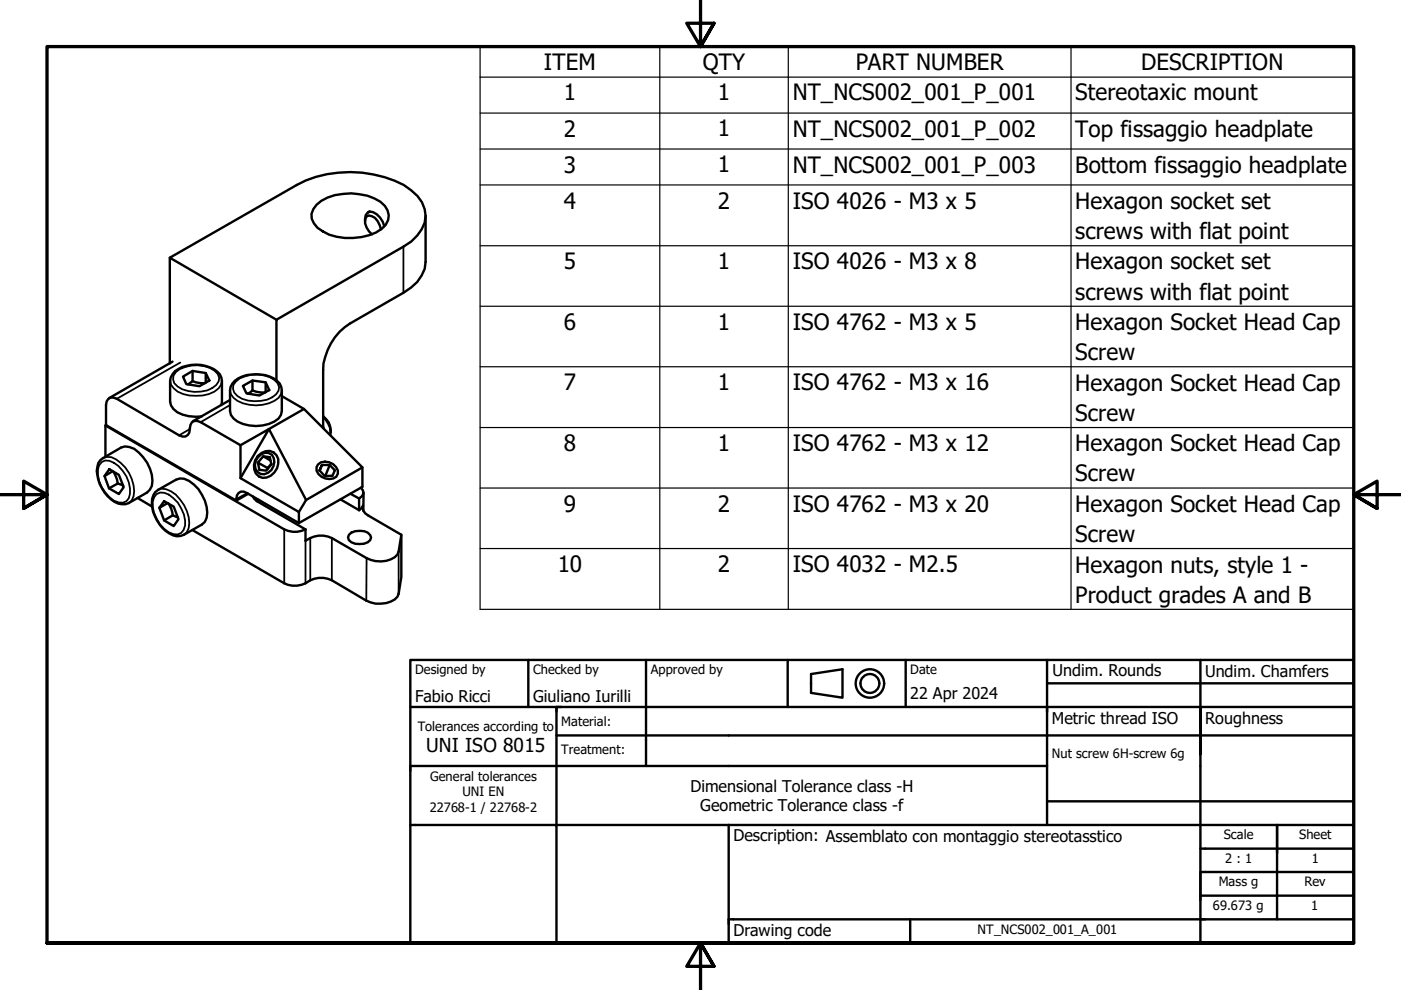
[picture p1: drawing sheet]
<svg xmlns="http://www.w3.org/2000/svg" width="297mm" height="210mm" viewBox="0 0 297 210" stroke-linecap="round" stroke-linejoin="round" font-family="sans-serif">
<!-- layer: Visible (ISO) -->
<g fill="none" stroke="#000" stroke-width=".51">
<path d="M36 54.6v22.5M67.1 43.4a10.8 10.8 0 0 1 9.1-2.2 8.7 8.7 0 0 1 5.4 2.5 3.2 3.2 0 0 1-.7 4.8 12.5 12.5 0 0 1-12.4 .6 4 4 0 0 1-2.5-3.7l.4-1zM77.4 46.9a1.44 1.44 0 0 1 1.7-1.9 4.3 4.3 0 0 1 2.4 3M78.4 44.8l-.4 .2M80.8 48.6a3.4 3.4 0 0 0-2.6-2.9l-.5 .2a2.69 2.69 0 0 0 .5 3.2l.7 .6M90.2 45.8v9.7a7.4 7.4 0 0 1-3.1 5.5l-1.6 1.1-11.3 6.5a12.4 12.4 0 0 0-5.7 9.8v12.3M36.6 76.7l-13.5 7.7M38.8 79.9l2-1.3 2.8 .5 .8 1.6-2.1 1.2-2.8-.5zM40.8 78.6v2.2M43.6 79.1v2M58.6 67.8l-22.6-13.2 26.9-15.4a24.9 24.9 0 0 1 22.7 0 8.9 8.9 0 0 1 4.4 5.2 5.8 5.8 0 0 1-1.5 5.5l-1.3 1.3-1.7 1.1-26.9 15.5v12.8M21.3 97.6l4.4-2.7a3.5 3.5 0 0 1 3.7 1 8 8 0 0 1 2.8 7.1l-.5 .9-.5 .5-3.9 2.3a3.8 3.8 0 0 1-4.5-1.5 7.7 7.7 0 0 1-2.2-6.2l.2-.8z"/>
<path d="M22.4 90.2l37.9 22a5.1 5.1 0 0 0 4.5 0M22.5 90.1l-.1 .1v6.6M22.9 84.6l.5-.3h.7l.7 .3 13.2 7.7a1.45 1.45 0 0 0 1.7 .1 1.45 1.45 0 0 0 .6-1.6 1.39 1.39 0 0 1 .7-1.5 1.39 1.39 0 0 1 1.5 .2l8.5 4.9v7l12.4 7.2v2.3l-11.7-6.7a1.45 1.45 0 0 0-1.6 1.9l-27.6-16v-4.2l.1-.8zM23.2 99.5l2 1.2 1 2.6-1 1.4-2.1-1.2-.9-2.6zM23.9 99.9l-1.7 1M40.8 80.8l1.4 .4 1.2 .1M40.8 80.8l-.9 .7M46.9 85.9l.2-.7v-4.5a3.9 3.9 0 0 0-3.5-3.1 7.8 7.8 0 0 0-6.5 1.1l-.9 1.3-.1 .7v4.5a3.4 3.4 0 0 0 2.6 2.7l1.3 .3 2.8 .1M48.8 84.8l-7.9 4.5M49.8 80.7a7.9 7.9 0 0 1 8.9 0l.6 .6 .5 1.5v4.4a3.2 3.2 0 0 1-2.8 2.7 8 8 0 0 1-7.5-1.2l-.5-.7-.2-.8v-4.4l.1-.8zM51 94.4l6-3.4-6 10.4M51.5 81.8l2-1.1 2.8 .4 .8 1.6-2.1 1.2-2.7-.5z"/>
<path d="M53.5 82.8l1.4 .4h1.2M53.5 82.8l-.9 .7M53.5 80.7v2.1M54.7 96.7a2.52 2.52 0 0 1 3.9-.2 3.3 3.3 0 0 1-3 4.8 2.76 2.76 0 0 1-.9-4.6zM54.7 96.9a1.86 1.86 0 0 1 1.8-.9 1.86 1.86 0 0 1 1.5 1.1 2.56 2.56 0 0 1-2.8 3.4 2.16 2.16 0 0 1-.5-3.6zM55.8 96.7l1.4 .2 .3 1.6-1 1.3-1.5-.2-.3-1.5 2 1.1 .1 .2M56.3 81.1v2.1M57.3 97.6l-1.5-.9-1.1 1.4M57.5 98.3l-.8 .9M57.9 95.9l.2 .1M59.8 84l4.7 2.7 12.3 12.4v4.1l-13.4 7.7M64.5 86.7l-7.5 4.3 7.9 15-1.5 2.6"/>
<path d="M67.4 98.5a2.72 2.72 0 0 1 4.2 1.2 1.52 1.52 0 0 1-1.8 1.9 2.85 2.85 0 0 1-2.7-1.8v-.8zM68.3 98.6h1.6l-.9 2.3M68.5 88.3a5 5 0 0 1 1.5 3.9M68.5 88.2a3.7 3.7 0 0 1 1.6 3.5M68.5 90.5l.1 .3M69.9 98.6l1.1 1.1-.5 1.2h-1.7l-1-1.2 .5-1.1-.5 1.2M76.8 99.1l-11.9 6.9M24.1 100l.5 1.2 .4 1.3M25 102.5l1.1 .5M25 102.5l-1.9 1M29.1 105.6l3.2 1.8M32.9 104.4l.6-.5 3.8-2.2a3.2 3.2 0 0 1 3.8 1 7.9 7.9 0 0 1 2.7 7.1l-.4 .9-.6 .5-3.8 2.2a3.9 3.9 0 0 1-4.5-1.4 7 7 0 0 1-2-7z"/>
<path d="M34.8 106.3l2 1.1 1 2.7-1 1.4-2-1.2-1-2.6zM35.6 106.7l-1.8 1M35.8 106.8l.5 1.1 .3 1.4M36.6 109.3l1.1 .4M36.6 109.3l-1.8 1M40.8 112.4l19.5 11.3a5.1 5.1 0 0 0 5.5-.7 5.2 5.2 0 0 1 4.6 0l7.3 4.4a5.9 5.9 0 0 0 6.6-.9l.2-.6 .6-3.6v-8.9M52.6 104.7l-2.5 1.4M53.6 105.3l.9 1 10.3 5.9M54.8 106l-.4 .1M54.9 101.1h.2M72.2 105.9l3.9 2.3M74 113.4a3.4 3.4 0 0 1 4-.5l.5 .5 .2 .6a2.05 2.05 0 0 1-2.4 1.4 2.07 2.07 0 0 1-2.5-1.4z"/>
<path d="M74.3 104.7l1.8 1M76.1 108.2l.9-1a1.84 1.84 0 0 0 1.1 2.1l7 4.1-.6 3.5a3 3 0 0 1-2.6 2 6.2 6.2 0 0 1-4.2-.6l-7.3-4.2a5.4 5.4 0 0 0-5.6 .6v-2.5M76.1 105.7v2.5M76.5 103.4l.5 .6v.6l-.2 .6-.7 .5M77.1 104.4l-.1 3.9"/>
</g>
<!-- layer: Visible Narrow (ISO) -->
<g fill="none" stroke="#000" stroke-width=".38">
<path d="M85.5 52.3v9.8M37.3 78.9a7 7 0 0 1 8.2-.3 1.85 1.85 0 0 1 .3 3 7 7 0 0 1-8.1 .4 1.93 1.93 0 0 1-.4-3.1zM38.2 76.9l-13.4 7.7M21.6 98l.7-.4a4.6 4.6 0 0 1 3.7 2.3 6.4 6.4 0 0 1 1.3 5.7 2.1 2.1 0 0 1-3.2 .5 7.4 7.4 0 0 1-3.3-6.6l.2-.8zM21.8 97.1a3.2 3.2 0 0 1 3.8 1 7.9 7.9 0 0 1 2.7 7.1l-.4 .9-.6 .6M36.1 80.7a3.6 3.6 0 0 0 2.7 2.8 8 8 0 0 0 7.6-1.2l.5-.7 .2-.9M40.3 91l-2.3 1.3M48.8 82.8a3.4 3.4 0 0 0 2.7 2.7 8.2 8.2 0 0 0 7.6-1.1l.5-.8 .2-.8M48.8 85.9l-6.3 3.6M50 80.9a6.7 6.7 0 0 1 6-1.3 3.7 3.7 0 0 1 3.2 2.5 3.1 3.1 0 0 1-2.6 2.6 7.9 7.9 0 0 1-6.2-.7 1.93 1.93 0 0 1-.4-3.1zM33.2 104.7a2.87 2.87 0 0 1 3.6 .9 7.6 7.6 0 0 1 2.4 5.8 2.05 2.05 0 0 1-1.2 1.8 2.05 2.05 0 0 1-2.2-.3 7.6 7.6 0 0 1-3.4-6.6l.3-.9zM33.5 103.9a3.5 3.5 0 0 1 3.8 1 8.1 8.1 0 0 1 2.7 7.1l-.4 .8-.6 .6"/>
<path d="M52.4 104.6l-2.3 1.2M54.5 105.8v.3M60.3 112.2v11.5M64.8 114.7v9M65.8 114.1v8.9M70.4 114.1v8.9M77 107.2v.9M77.7 118.3v9.1M84.5 116.9v9"/>
</g>
<!-- layer: Symbol (ISO) -->
<g fill="none" stroke="#000" stroke-width=".25">
<path d="M101.8 9.9h185.2v119.3h-185.2zM101.8 16.4h185.2M139.9 9.9v119.3M167.1 9.9v119.3M227.1 9.9v119.3M101.8 24h185.2M101.8 31.6h185.2M101.8 39.2h185.2M101.8 52.1h185.2M101.8 64.9h185.2M101.8 77.8h185.2M101.8 90.6h185.2"/>
<path d="M101.8 103.5h185.2M101.8 116.3h185.2"/>
</g>
<!-- layer: Border (ISO) -->
<path d="M148.5 -.1v10l-2.9-5h5.8l-2.9 5 2.9-5M0 104.9h10l-5-2.9v5.8l5-2.9-5 2.9M297 104.9h-10l5-2.9v5.8l-5-2.9 5 2.9M10 199.9v-190h277v190h-277h277M151.4 204.9l-2.9-5 2.9 5h-5.8l2.9-5v10" fill="none" stroke="#000" stroke-width=".7"/>
<!-- layer: Title (ISO) -->
<g fill="none" stroke="#000" stroke-width=".51">
<path d="M87 139.9h200v60h-200zM112 139.9v10M137 139.9v22.5M167 139.9v10M192 139.9v10M222 139.9v11M254.5 139.9v10M87 149.9h200M118 155.9h169M118 149.9v25h169M119 149.9h-1v1M172 142.9l6.6-1v6l-6.6-1z"/>
<path d="M222 149.9v25M222 144.9h65M254.5 159.9v-10v50M87 174.9h31v25h-49M154.5 174.9v25M222 162.4h-135v1M222 169.9h65M254.5 179.9h32.5M270.8 174.9v20M154.5 194.9h132.5M193 194.9v5M287 189.9h-32.5v1"/>
<path d="M287 184.9h-32.5v5"/>
<circle cx="184.4" cy="144.9" r="3"/>
<circle cx="184.4" cy="144.9" r="2"/>
</g>
<!-- layer: 0 -->
<path d="M88 149.9h50M270.8 174.9h5M154.5 194.9h1M255.8 184.9h4.9" fill="none" stroke="#000" stroke-width=".21"/>
<g font-size="4.8">
<text x="115.3" y="14.9">ITEM</text>
<text x="149" y="14.9">QTY</text>
<text x="181.4" y="14.9">PART NUMBER</text>
<text x="241.9" y="14.9">DESCRIPTION</text>
<text x="119.6" y="21.3">1</text>
<text x="152.2" y="21.3">1</text>
<text x="168.1" y="21.3">NT_NCS002_001_P_001</text>
<text x="228" y="21.3">Stereotaxic mount</text>
<text x="119.6" y="29">2</text>
<text x="152.2" y="28.9">1</text>
<text x="168.1" y="29">NT_NCS002_001_P_002</text>
<text x="228" y="29">Top fissaggio headplate</text>
<text x="119.6" y="36.6">3</text>
<text x="152.2" y="36.5">1</text>
<text x="168.1" y="36.6">NT_NCS002_001_P_003</text>
<text x="228" y="36.7">Bottom fissaggio headplate</text>
<text x="119.6" y="44.2">4</text>
<text x="152.2" y="44.2">2</text>
<text x="168.1" y="44.2">ISO 4026 - M3 x 5</text>
<text x="228" y="44.3">Hexagon socket set</text>
<text x="228" y="50.7">screws with flat point</text>
<text x="119.6" y="57.1">5</text>
<text x="152.2" y="57.1">1</text>
<text x="168.1" y="57.1">ISO 4026 - M3 x 8</text>
<text x="228" y="57.1">Hexagon socket set</text>
<text x="228" y="63.5">screws with flat point</text>
<text x="119.6" y="69.9">6</text>
<text x="152.2" y="69.9">1</text>
<text x="168.1" y="69.9">ISO 4762 - M3 x 5</text>
<text x="228" y="69.9">Hexagon Socket Head Cap</text>
<text x="228" y="76.4">Screw</text>
<text x="119.6" y="82.7">7</text>
<text x="152.2" y="82.8">1</text>
<text x="168.1" y="82.8">ISO 4762 - M3 x 16</text>
<text x="228" y="82.8">Hexagon Socket Head Cap</text>
<text x="228" y="89.3">Screw</text>
<text x="119.6" y="95.6">8</text>
<text x="152.2" y="95.6">1</text>
<text x="168.1" y="95.6">ISO 4762 - M3 x 12</text>
<text x="228" y="95.7">Hexagon Socket Head Cap</text>
<text x="228" y="102.1">Screw</text>
<text x="119.6" y="108.5">9</text>
<text x="152.2" y="108.5">2</text>
<text x="168.1" y="108.5">ISO 4762 - M3 x 20</text>
<text x="228" y="108.5">Hexagon Socket Head Cap</text>
<text x="228" y="114.9">Screw</text>
<text x="118.2" y="121.3">10</text>
<text x="152.2" y="121.3">2</text>
<text x="168.1" y="121.3">ISO 4032 - M2.5</text>
<text x="228" y="121.4">Hexagon nuts, style 1 -</text>
<text x="228" y="127.8">Product grades A and B</text>
</g>
<text font-size="4.1" x="90.4" y="159.5">UNI ISO 8015</text>
<g font-size="3.4">
<text x="223.1" y="143.4">Undim. Rounds</text>
<text x="255.5" y="143.5">Undim. Chamfers</text>
<text x="88" y="148.9">Fabio Ricci</text>
<text x="113" y="148.9">Giuliano Iurilli</text>
<text x="193" y="148.2">22 Apr 2024</text>
<text x="223" y="153.5">Metric thread ISO</text>
<text x="255.5" y="153.5">Roughness</text>
<text x="146.4" y="167.9">Dimensional Tolerance class -H</text>
<text x="148.5" y="172">Geometric Tolerance class -f</text>
<text x="155.5" y="178.4">Description: Assemblato con montaggio stereotasstico</text>
<text x="155.5" y="198.5">Drawing code</text>
</g>
<g font-size="2.7">
<text x="88" y="143">Designed by</text>
<text x="113" y="143">Checked by</text>
<text x="138" y="143">Approved by</text>
<text x="193" y="142.9">Date</text>
<text x="88.6" y="155">Tolerances according to</text>
<text x="119" y="154">Material:</text>
<text x="119" y="159.9">Treatment:</text>
<text x="223" y="160.8">Nut screw 6H-screw 6g</text>
<text x="91.2" y="165.5">General tolerances</text>
<text x="91.1" y="172.1">22768-1 / 22768-2</text>
<text x="98" y="168.8">UNI EN</text>
<text x="259.5" y="178">Scale</text>
<text x="275.5" y="178">Sheet</text>
<text x="259.8" y="182.9">2 : 1</text>
<text x="278.1" y="182.9">1</text>
<text x="258.4" y="187.9">Mass g</text>
<text x="276.6" y="187.9">Rev</text>
<text x="207.3" y="198">NT_NCS002_001_A_001</text>
<text x="257.2" y="192.9">69.673 g</text>
<text x="278" y="192.9">1</text>
</g>
</svg>
